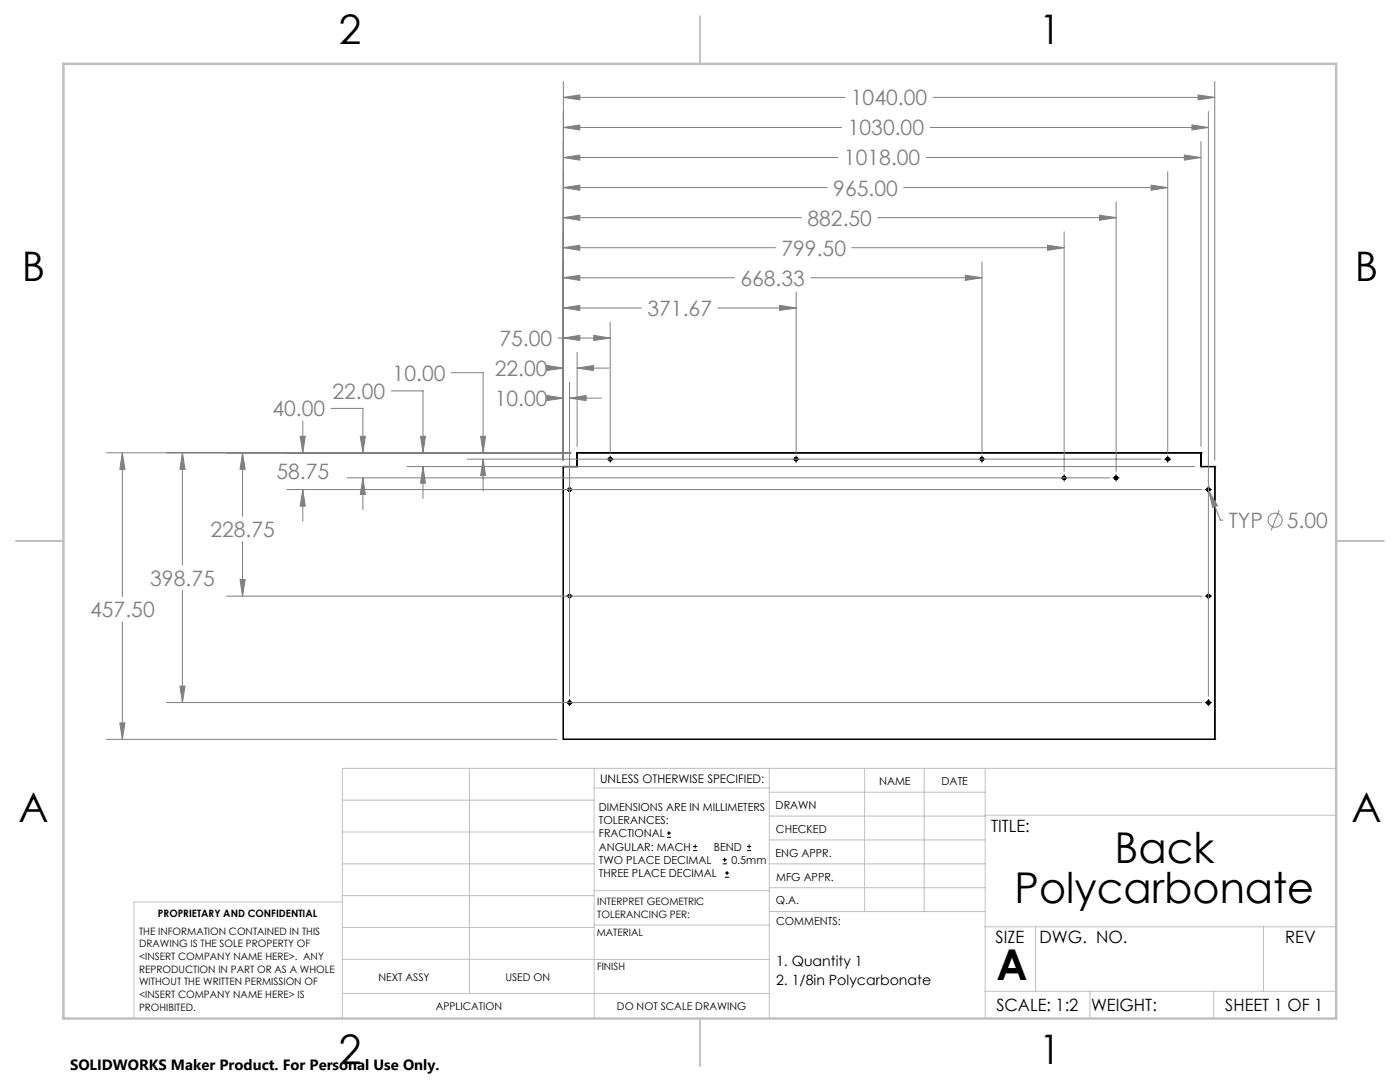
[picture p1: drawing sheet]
<svg xmlns="http://www.w3.org/2000/svg" width="279mm" height="216mm" viewBox="0 0 279 216" stroke-linecap="round" stroke-linejoin="round" font-family="sans-serif">
<g fill="none" stroke="#000" stroke-width=".25">
<path d="M112.4 93.1h.1M112.4 93.1v54.4M112.4 93.1h2.8M115.2 93.1h.1M115.2 90.3h.1M115.2 90.3v2.8M115.2 90.3h124.5M239.7 90.3h.1M239.7 93.1h.1M239.7 93.1h2.7M239.7 90.3v2.8M242.4 93.1h.1"/>
<path d="M242.4 93.1v54.4M112.4 147.5h.1M112.4 147.5h130M242.4 147.5h.1"/>
<circle cx="113.7" cy="97.7" r=".32"/>
<circle cx="121.8" cy="91.6" r=".32"/>
<circle cx="158.9" cy="91.6" r=".32"/>
<circle cx="196" cy="91.6" r=".33"/>
<circle cx="212.3" cy="95.4" r=".31"/>
<circle cx="222.7" cy="95.4" r=".31"/>
<circle cx="233" cy="91.6" r=".32"/>
<circle cx="241.2" cy="97.7" r=".33"/>
<circle cx="113.7" cy="119" r=".31"/>
<circle cx="241.2" cy="118.9" r=".33"/>
<circle cx="113.7" cy="140.2" r=".31"/>
<circle cx="241.2" cy="140.2" r=".32"/>
</g>
<g fill="none" stroke="#808080" stroke-width=".2">
<path d="M112.4 19.4l3.3-.5v1zM112.4 16.3v75.5M112.4 19.4h56.2M186.2 19.4h56.2M239.1 18.9l3.3 .5-3.3 .5zM242.4 16.3v75.5M112.4 37.4l3.3-.5v1.1zM112.4 31.4l3.3-.5v1.1zM112.4 25.4l3.3-.5v1zM112.4 37.4h52.7M112.4 31.4h54.9M112.4 25.4h55.6"/>
<path d="M180.3 37.4h52.7M184.9 31.4h54.8M185.6 25.4h55.6M229.7 36.9l3.3 .5-3.3 .6zM233 34.3v56M236.4 30.9l3.3 .5-3.3 .6zM237.9 24.9l3.3 .5-3.3 .5zM239.7 28.3v60.8M241.2 22.3v116.6M112.4 55.4l3.3-.5v1.1zM112.4 49.4l3.3-.5v1.1zM112.4 43.4l3.3-.5v1.1z"/>
<path d="M112.4 55.4h34.2M112.4 49.4h42.4M112.4 43.4h47.5M158.9 58.3v32M161.8 55.4h34.2M170 49.4h42.4M175.2 43.4h47.5M192.7 54.9l3.3 .5-3.3 .6zM196 52.2v38.1M209.1 48.9l3.3 .5-3.3 .6zM212.4 46.2v47.9M219.4 42.9l3.3 .5-3.3 .6z"/>
<path d="M222.7 40.3v53.8M78.1 78h6.3v12.3M90.1 74.4h6.3v15.9M109.1 72.9l3.3 .5-3.3 .5zM109.1 78.9l3.3 .5-3.3 .5zM110.5 73.4h1.9M110.5 79.4h1.9M111.4 67.5h10.4M112.4 67.5l3.3-.6v1zM112.4 61.5l3.3-.6v1zM112.4 61.5h15.6M113.7 79.4l3.3-.5v1z"/>
<path d="M113.7 76.3v62.6M113.7 79.4h6.3M115.2 73.4l3.3-.5v1zM115.2 70.3v18.8M115.2 73.4h6.3M118.5 66.9l3.3 .6-3.3 .4zM121.8 64.3v26M143.3 61.5h15.6M155.6 60.9l3.3 .6-3.3 .4zM21.2 90.3h92.7M24.4 90.3l.5 3.4h-1zM24.4 90.3v28.8"/>
<path d="M36.4 90.3l.5 3.4h-1zM36.4 90.3v22.4M48.4 90.3l.5 3.4h-1zM48.4 90.3v12.7M57.3 97.7h182.6M59.9 87.1h1l-.5 3.2zM60.4 97.7l.5 3.3h-1zM60.4 84v6.3M60.4 97.7v6.3M66.1 81.5h6.3v8.8M69.3 95.4h152.2M71.9 87.1h1l-.5 3.2z"/>
<path d="M72.4 95.4l.5 3.3h-1zM72.4 95.4v6.3M81.2 93.1h157.2M83.9 87.1h1l-.5 3.2zM84.4 93.1l.5 3.3h-1zM84.4 93.1v6.3M93.2 91.6h138.6M95.9 87.1h1l-.5 3.2zM96.4 91.6l.5 3.3h-1zM96.4 91.6v6.4M241.3 98l1.7 2.9-1 .3zM241.3 98l2.3 5.8h.5"/>
<path d="M36.4 117.8v22.4M45.2 119h194.7M47.9 115.6h1l-.5 3.4zM48.4 108.1v10.9M255.3 101.8l-1.6 4M24.4 124.1v23.4M35.9 136.9h1l-.5 3.3zM21.2 147.5h90M23.9 144.3h1l-.5 3.2zM33.2 140.2h206.7"/>
<circle cx="254.5" cy="103.8" r="1.41"/>
</g>
<g fill="none" stroke="#000" stroke-width=".2">
<path d="M113 97.7h1.3M113.7 97.1v1.2M121.2 91.6h1.2M121.8 91v1.3M158.3 91.6h1.2M158.9 91v1.3M195.3 91.6h1.3M196 91v1.3M211.7 95.4h1.3M212.4 94.7v1.3M222.1 95.4h1.2M222.7 94.7v1.3"/>
<path d="M232.4 91.6h1.3M233 91v1.3M240.5 97.7h1.3M241.2 97.1v1.2M113 119h1.3M113.7 118.3v1.3M240.5 119h1.3M241.2 118.3v1.3M113.7 139.6v1.2M241.2 139.6v1.2M113 140.2h1.3M240.5 140.2h1.3"/>
<path d="M133.1 167.1h.8M133.1 166.2h.8M133.5 165.8v.9M138.3 169.7h.8M138.3 168.9h.8M138.7 168.5v.8M144.2 172.4h.9M144.2 171.6h.9M144.6 171.1v.9M144.7 175h.8M144.7 174.2h.8M145.1 173.8v.8"/>
<path d="M149.1 169.7h.8M149.1 168.9h.8M149.5 168.5v.8"/>
</g>
<g fill="none" stroke="#c0c0c0" stroke-width=".2">
<path d="M68.3 159.7h50.3M93.7 153.3v44.9M118.6 153.3v49.9M118.6 157.2h34.9M153.5 153.3v49.9M153.5 158.1h43.1M172.5 153.3v28.6M184.4 153.3v28.6M196.6 153.3v49.9M266.7 153.3h-198.4v49.9M68.3 178.7h50.3M68.3 172.4h50.3"/>
<path d="M68.3 166h50.3M68.3 180h-41.6v23.2M118.6 177.7h35M153.5 167.6h43.1M153.5 162.8h43.1M153.5 172.4h43.1M153.5 177.1h43.1M196.6 162.7h70.1M68.3 198.2h85.2M68.3 191.4l85.2 .1M68.3 185.1h50.3M118.6 184.6h35"/>
<path d="M153.6 181.9h43M196.6 197.8h70.1M196.6 184.9h70.1M206.7 184.9v12.9M217.5 197.8v5.4M242.2 197.8v5.4M252.2 184.9v12.9"/>
</g>
<path d="M139.7 3.2v9.5M3.1 107.9h9.6M266.7 107.9h9.5M139.7 203.2v9.6" fill="none" stroke="#c0c0c0" stroke-width=".25"/>
<path d="M12.7 12.7h254v190.5h-254z" fill="none" stroke="#c0c0c0" stroke-width=".5"/>
<path d="M109.1 72.9l3.3 .5-3.3 .5zM115.2 73.4l3.3-.5v1zM109.1 78.9l3.3 .5-3.3 .5zM113.7 79.4l3.3-.5v1zM112.4 67.5l3.3-.6v1zM118.5 66.9l3.3 .6-3.3 .4zM112.4 61.5l3.3-.6v1zM155.6 60.9l3.3 .6-3.3 .4zM112.4 55.4l3.3-.5v1.1zM192.7 54.9l3.3 .5-3.3 .6zM112.4 37.4l3.3-.5v1.1zM229.7 36.9l3.3 .5-3.3 .6zM112.4 49.4l3.3-.5v1.1zM209.1 48.9l3.3 .5-3.3 .6zM112.4 43.4l3.3-.5v1.1zM219.4 42.9l3.3 .5-3.3 .6zM112.4 31.4l3.3-.5v1.1zM236.4 30.9l3.3 .5-3.3 .6zM112.4 25.4l3.3-.5v1zM237.9 24.9l3.3 .5-3.3 .5zM112.4 19.4l3.3-.5v1zM239.1 18.9l3.3 .5-3.3 .5zM24.4 90.3l.5 3.4h-1zM23.9 144.3h1l-.5 3.2zM36.4 90.3l.5 3.4h-1zM35.9 136.9h1l-.5 3.3zM48.4 90.3l.5 3.4h-1zM47.9 115.6h1l-.5 3.4zM59.9 87.1h1l-.5 3.2zM60.4 97.7l.5 3.3h-1zM71.9 87.1h1l-.5 3.2zM72.4 95.4l.5 3.3h-1zM83.9 87.1h1l-.5 3.2zM84.4 93.1l.5 3.3h-1zM95.9 87.1h1l-.5 3.2zM96.4 91.6l.5 3.3h-1zM241.3 98l.7 3.2 1-.3z" fill="#808080"/>
<g font-size="8.5">
<text x="222.4" y="172.1">Back</text>
<text x="202.5" y="180.2">Polycarbonate</text>
<text x="198.9" y="195.5">A</text>
</g>
<g font-size="8.1">
<text x="67.6" y="8.9">2</text>
<text x="207.3" y="8.9">1</text>
<text x="4.4" y="56.2">B</text>
<text x="270.4" y="56.2">B</text>
<text x="3.7" y="164.1">A</text>
<text x="269.7" y="164.1">A</text>
<text x="67.6" y="212.4">2</text>
<text x="207.3" y="212.4">1</text>
</g>
<g font-size="4.2" fill="#808080">
<text x="169.8" y="21">1040.00</text>
<text x="169.2" y="27">1030.00</text>
<text x="168.4" y="33">1018.00</text>
<text x="166.3" y="39">965.00</text>
<text x="161.1" y="45">882.50</text>
<text x="156" y="51">799.50</text>
<text x="147.8" y="57">668.33</text>
<text x="129.2" y="63">371.67</text>
<text x="99.7" y="69">75.00</text>
<text x="78.4" y="75.9">10.00</text>
<text x="98.7" y="75">22.00</text>
<text x="54.4" y="83.1">40.00</text>
<text x="66.4" y="79.6">22.00</text>
<text x="98.7" y="81">10.00</text>
<text x="55.2" y="95.6">58.75</text>
<text x="42" y="107.1">228.75</text>
<text x="245.2" y="105.3">TYP</text>
<text x="256.8" y="105.3">5.00</text>
<text x="30" y="116.9">398.75</text>
<text x="18" y="123.2">457.50</text>
</g>
<g font-size="3.4">
<text x="197.8" y="166">TITLE:</text>
<text x="198.7" y="188.1">SIZE</text>
<text x="207.5" y="188.1">DWG. NO.</text>
<text x="256.5" y="188.2">REV</text>
<text x="198.8" y="201.7">SCALE: 1:2</text>
<text x="217.7" y="201.8">WEIGHT:</text>
<text x="244.5" y="201.7">SHEET 1 OF 1</text>
</g>
<text font-size="3" x="14" y="213.5">SOLIDWORKS Maker Product. For Personal Use Only.</text>
<g font-size="2.8">
<text x="154.9" y="192.8">1. Quantity 1</text>
<text x="154.9" y="196.6">2. 1/8in Polycarbonate</text>
</g>
<text font-size="2.4" x="119.8" y="156.2">UNLESS OTHERWISE SPECIFIED:</text>
<g font-size="2.2">
<text x="119.5" y="161.8">DIMENSIONS ARE IN MILLIMETERS</text>
<text x="154.8" y="161.4">DRAWN</text>
<text x="175.4" y="156.6">NAME</text>
<text x="187.9" y="156.7">DATE</text>
<text x="119.5" y="164.4">TOLERANCES:</text>
<text x="119.5" y="167.1">FRACTIONAL</text>
<text x="154.9" y="166.3">CHECKED</text>
<text x="119.5" y="169.7">ANGULAR: MACH</text>
<text x="119.5" y="172.4">TWO PLACE DECIMAL</text>
<text x="142.5" y="169.7">BEND</text>
<text x="146" y="172.4">0.5mm</text>
<text x="154.8" y="170.9">ENG APPR.</text>
<text x="119.5" y="175">THREE PLACE DECIMAL</text>
<text x="154.9" y="175.7">MFG APPR.</text>
<text x="154.9" y="180.4">Q.A.</text>
<text x="154.9" y="184.6">COMMENTS:</text>
</g>
<g font-size="2.1">
<text x="75.5" y="195.7">NEXT ASSY</text>
<text x="100.9" y="195.7">USED ON</text>
<text x="86.9" y="201.5">APPLICATION</text>
<text x="123.1" y="201.6">DO NOT SCALE DRAWING</text>
</g>
<g font-size="2">
<text x="31.5" y="182.9">PROPRIETARY AND CONFIDENTIAL</text>
<text x="119.2" y="180.6">INTERPRET GEOMETRIC</text>
<text x="119.2" y="183.1">TOLERANCING PER:</text>
<text x="27.8" y="186.5">THE INFORMATION CONTAINED IN THIS</text>
<text x="27.8" y="189">DRAWING IS THE SOLE PROPERTY OF</text>
<text x="27.8" y="191.6">&lt;INSERT COMPANY NAME HERE&gt;. ANY</text>
<text x="119.1" y="186.7">MATERIAL</text>
<text x="27.8" y="194.1">REPRODUCTION IN PART OR AS A WHOLE</text>
<text x="27.8" y="196.6">WITHOUT THE WRITTEN PERMISSION OF</text>
<text x="119.1" y="193.5">FINISH</text>
<text x="27.8" y="199.1">&lt;INSERT COMPANY NAME HERE&gt; IS</text>
<text x="27.8" y="201.7">PROHIBITED.</text>
</g>
</svg>
